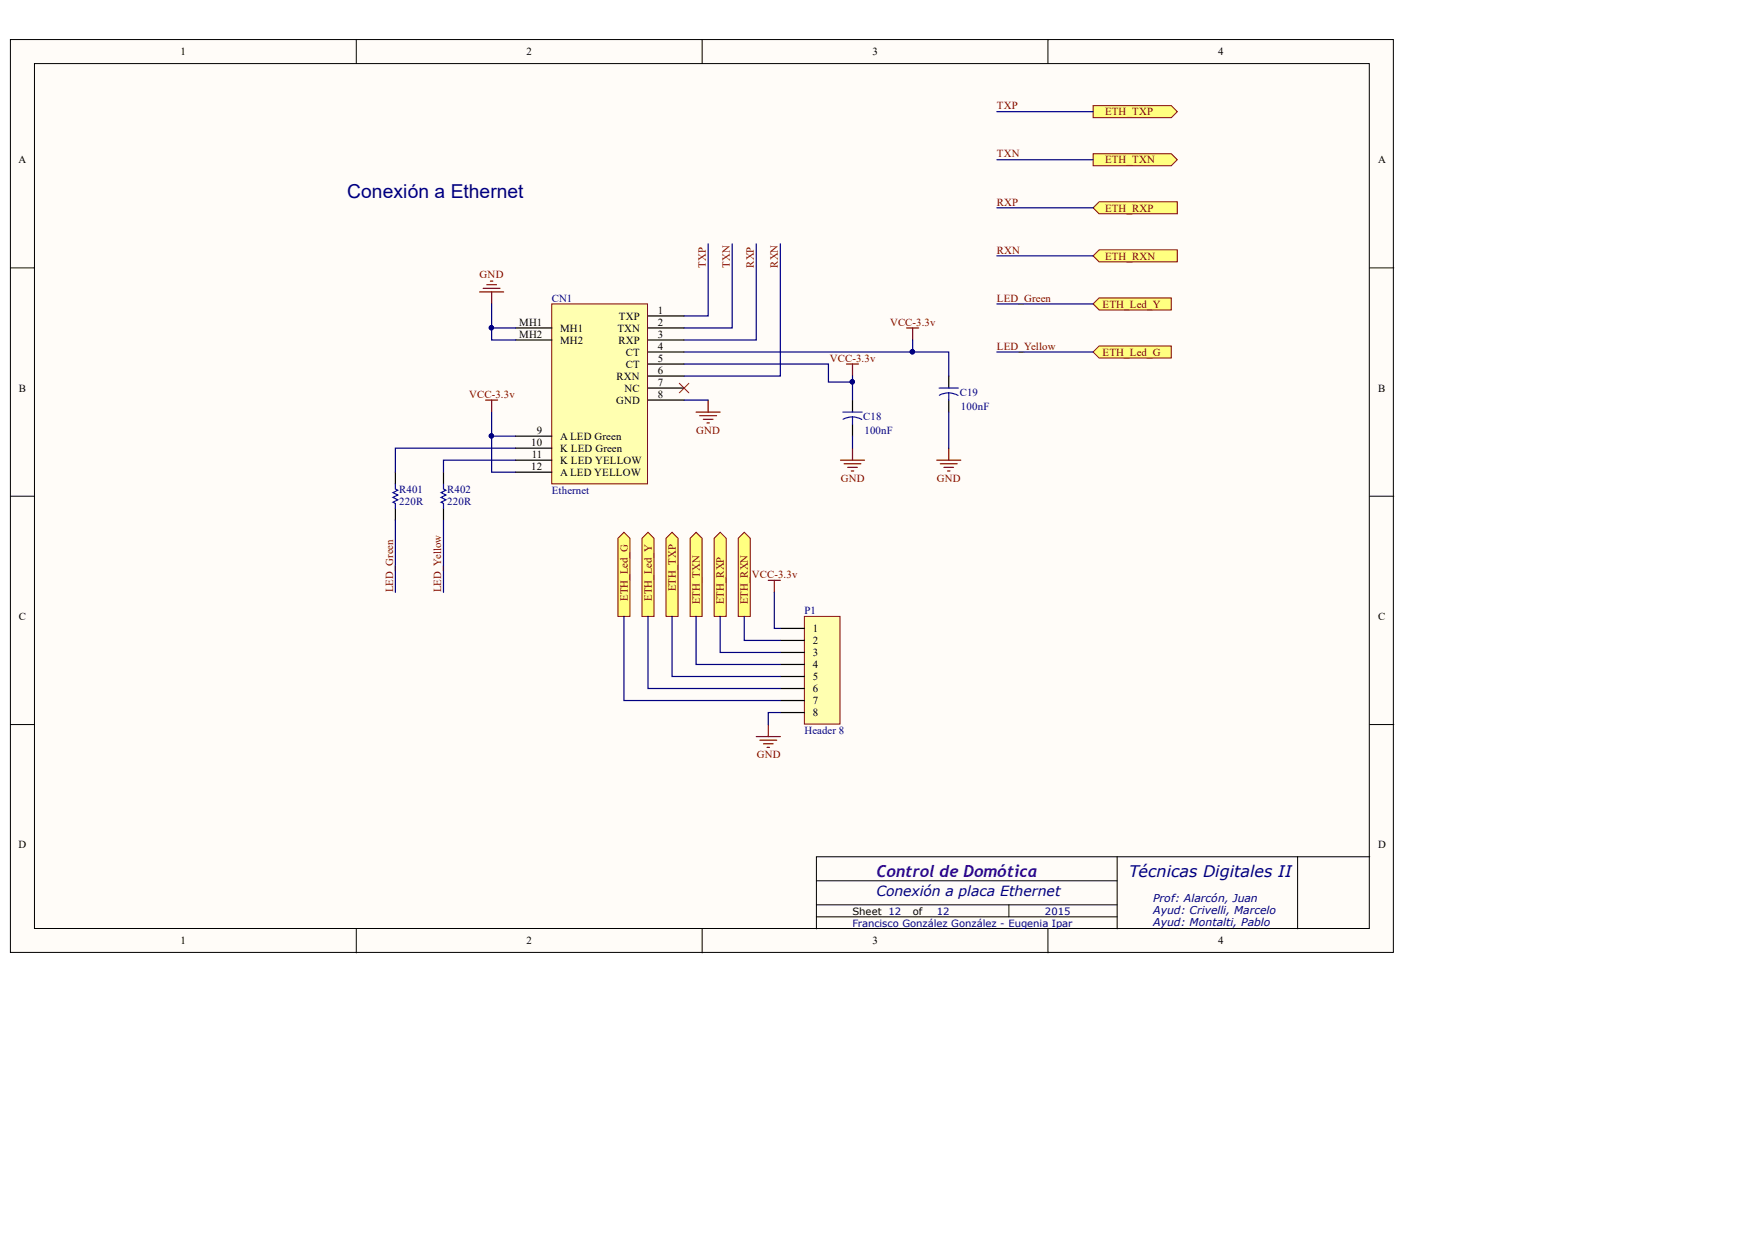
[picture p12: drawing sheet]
<svg xmlns="http://www.w3.org/2000/svg" width="371mm" height="262mm" viewBox="0 0 371 262" stroke-linecap="round" stroke-linejoin="round" font-family="sans-serif">
<g fill="#fffcf8" stroke="#000" stroke-width=".21">
<path d="M2.2 8.4h291.9v192.7h-291.9z"/>
<path d="M7.3 13.4h281.8v182.7h-281.8z"/>
</g>
<g fill="none" stroke="#000" stroke-width=".21">
<path d="M75.2 8.4v5M148.2 8.4v5M221.2 8.4v5M2.2 56.6h5.1M289.2 56.6h5M2.2 104.8h5.1M289.2 104.8h5M2.2 153h5.1M289.2 153h5M75.2 196.1v5.1M148.2 196.1v5.1M172.3 186h63.5"/>
<path d="M172.3 193.6h63.5M172.3 191.1h63.5M213 191.1v2.5M221.2 196.1v5.1M235.8 180.9v15.2M273.9 180.9h-101.6v15.2M289.2 180.9h-15.3v15.2"/>
</g>
<g fill="none" stroke="#800000" stroke-width=".25">
<path d="M191.4 69.3h2.5M192.7 69.3v2.5M102.5 84.5h2.5M103.8 84.5v2.5M147 87h5M147.7 87.8h3.6M148.5 88.5h2M149.2 89.3h.5M149.5 84.5v2.5M197.7 97.2h5.1M198.5 97.9h3.6M199.3 98.7h2"/>
<path d="M200 99.5h.5M200.3 94.6v2.6"/>
</g>
<path d="M192.7 71.8v2.5M103.8 87v5.1h5.1M103.8 92.1v7.6h5.1M144.4 84.5h5.1" fill="none" stroke="#000080" stroke-width=".25"/>
<path d="M200.3 79.4v2.5M83.5 99.7v2.5M93.6 99.7v2.5M180 84.5v2.5M180 89.6v2.5M200.3 84.5v2.5M83.5 107.3v2.6M93.6 107.3v2.6" fill="none" stroke="#000" stroke-width=".25"/>
<path d="M177.9 87h4.1M180 88l.8 .1 1.1 .5M180 88l-.9 .1-1.1 .4M180 88v1.6M198.3 81.9h4M200.3 83l1.2 .2 .7 .3M200.3 83l-1.2 .1-.8 .4M200.3 83v1.5M83.5 102.2v1.1l.5 .2-1 .5 1 .5-1 .5 1 .5-1 .5 .5 .3v1M93.6 102.2v1.1l.5 .2-1 .5 1 .5-1 .5 1 .5-1 .5 .5 .3v1" fill="none" stroke="#00f" stroke-width=".25"/>
<g fill="#000080" stroke="#000080" stroke-width=".21">
<circle cx="192.6" cy="74.3" r=".46"/>
<circle cx="103.7" cy="92" r=".46"/>
</g>
<path d="M143.4 80.9l2 2.1M145.4 80.9l-2 2.1" fill="none" stroke="#f00" stroke-width=".21"/>
<g fill="#ffff80" stroke="#800000" stroke-width=".21">
<path d="M140.6 113.7l1.3-1.3 1.2 1.3v16.5h-2.5z" fill-rule="evenodd"/>
<path d="M145.7 113.7l1.3-1.3 1.2 1.3v16.5h-2.5z" fill-rule="evenodd"/>
<path d="M150.8 113.7l1.2-1.3 1.3 1.3v16.5h-2.5z" fill-rule="evenodd"/>
<path d="M155.8 113.7l1.3-1.3 1.3 1.3v16.5h-2.6z" fill-rule="evenodd"/>
<path d="M135.5 113.7l1.3-1.3 1.3 1.3v16.5h-2.6z" fill-rule="evenodd"/>
<path d="M130.4 113.7l1.3-1.3 1.3 1.3v16.5h-2.6z" fill-rule="evenodd"/>
</g>
<path d="M149.5 51.5v15.2h-5.1M154.6 51.5v17.8h-10.2M159.7 51.5v20.3h-15.3M164.7 51.5v27.9h-20.3M108.9 94.6h-25.4v5.1M108.9 97.2h-15.3v2.5" fill="none" stroke="#000080" stroke-width=".25"/>
<g fill="#ffff80" stroke="#800000" stroke-width=".21">
<path d="M230.8 22.3h16.5l1.2 1.3-1.2 1.2h-16.5z" fill-rule="evenodd"/>
<path d="M230.8 32.5h16.5l1.2 1.2-1.2 1.3h-16.5z" fill-rule="evenodd"/>
<path d="M230.8 43.9l1.2-1.3h16.5v2.5h-16.5z" fill-rule="evenodd"/>
<path d="M230.8 54l1.2-1.2h16.5v2.5h-16.5z" fill-rule="evenodd"/>
</g>
<path d="M210.4 23.6h20.4M210.4 33.7h20.4M210.4 43.9h20.4M210.4 54h20.4" fill="none" stroke="#000080" stroke-width=".25"/>
<g fill="#ffff80" stroke="#800000" stroke-width=".21">
<path d="M230.8 64.2l1.2-1.3h15.3v2.5h-15.3z" fill-rule="evenodd"/>
<path d="M230.8 74.3l1.2-1.2h15.3v2.5h-15.3z" fill-rule="evenodd"/>
</g>
<path d="M144.4 76.9h30.5v3.8h5.1M180 79.4v5.1M210.4 64.2h20.4M210.4 74.3h20.4M180 92.1v2.5M200.3 87v7.6M83.5 109.9v15.2M93.6 109.9v15.2" fill="none" stroke="#000080" stroke-width=".25"/>
<path d="M178.7 76.9h2.5M180 76.9v2.5M177.4 97.2h5.1M178.2 97.9h3.5M179 98.7h2M179.7 99.5h.5M180 94.6v2.6" fill="none" stroke="#800000" stroke-width=".25"/>
<circle cx="179.9" cy="80.6" r=".46" fill="#000080" stroke="#000080" stroke-width=".21"/>
<path d="M169.8 130.2h7.5v22.7h-7.5z" fill="#ffffb0" stroke="#800000" stroke-width=".21"/>
<path d="M164.7 132.7h5.1M164.7 135.2h5.1M164.7 137.8h5.1M164.7 140.3h5.1M164.7 142.8h5.1M164.7 145.4h5.1M164.7 147.9h5.1M164.7 150.5h5.1" fill="none" stroke="#000" stroke-width=".25"/>
<path d="M144.4 74.3h55.9v5.1M131.7 130.2v17.7h33M136.8 130.2v15.2h27.9M141.9 130.2v12.6h22.8M147 130.2v10.1h17.7M152 130.2v7.6h12.7M157.1 130.2v5h7.6M163.5 125.1v7.6h1.2M164.7 150.5h-2.5v2.5" fill="none" stroke="#000080" stroke-width=".25"/>
<path d="M162.2 122.5h2.5M163.5 122.5v2.6M159.7 155.5h5M160.4 156.3h3.6M161.2 157.1h2M161.9 157.8h.5M162.2 153v2.5" fill="none" stroke="#800000" stroke-width=".25"/>
<circle cx="192.6" cy="74.3" r=".46" fill="#000080" stroke="#000080" stroke-width=".21"/>
<path d="M116.5 64.2h20.2v38h-20.2z" fill="#ffffb0" stroke="#800000" stroke-width=".21"/>
<g fill="none" stroke="#000" stroke-width=".25">
<path d="M108.9 69.3h7.6M108.9 71.8h7.6M136.8 66.7h7.6M136.8 69.3h7.6M136.8 71.8h7.6M136.8 74.3h7.6M136.8 76.9h7.6M136.8 79.4h7.6M108.9 92.1h7.6M108.9 94.6h7.6M108.9 97.2h7.6M108.9 99.7h7.6"/>
<path d="M136.8 81.9h7.6M136.8 84.5h7.6"/>
</g>
<path d="M103.5 59.4h.5M101.2 61.6h5.1M102 60.9h3.6M102.8 60.1h2M103.8 61.6v2.6" fill="none" stroke="#800000" stroke-width=".25"/>
<path d="M103.8 64.2v7.6h5.1M103.8 69.3h5.1" fill="none" stroke="#000080" stroke-width=".25"/>
<circle cx="103.7" cy="69.2" r=".46" fill="#000080" stroke="#000080" stroke-width=".21"/>
<text font-size="4.1" fill="#000080" x="73.3" y="41.7">Conexión a Ethernet</text>
<text font-size="3.5" fill="#33008e" x="185" y="185.2">Control de Domótica</text>
<text font-size="3.4" fill="#000080" x="238.3" y="185.2">Técnicas Digitales II</text>
<text font-size="3" fill="#000080" x="185" y="189.2">Conexión a placa Ethernet</text>
<g font-size="2.3">
<text x="38.1" y="11.7">1</text>
<text x="111.1" y="11.7">2</text>
<text x="184.2" y="11.7">3</text>
<text x="257.2" y="11.7">4</text>
<text x="3.9" y="34.5">A</text>
<text x="290.9" y="34.5">A</text>
<text x="109.6" y="68.8">MH1</text>
<text x="109.6" y="71.3">MH2</text>
<text x="118.2" y="70">MH1</text>
<text x="130.3" y="70">TXN</text>
<text x="130.7" y="67.5">TXP</text>
<text x="138.9" y="66.2">1</text>
<text x="138.9" y="68.8">2</text>
<text x="138.9" y="71.3">3</text>
<text x="118.2" y="72.6">MH2</text>
<text x="130.6" y="72.6">RXP</text>
<text x="132.1" y="75.1">CT</text>
<text x="132.1" y="77.6">CT</text>
<text x="138.9" y="73.8">4</text>
<text x="138.9" y="76.4">5</text>
<text x="4" y="82.7">B</text>
<text x="130.2" y="80.2">RXN</text>
<text x="131.9" y="82.7">NC</text>
<text x="138.9" y="78.9">6</text>
<text x="138.9" y="81.4">7</text>
<text x="138.9" y="84">8</text>
<text x="290.9" y="82.7">B</text>
<text x="130.1" y="85.2">GND</text>
<text x="112.2" y="94.1">10</text>
<text x="113.3" y="91.6">9</text>
<text x="118.2" y="92.8">A LED Green</text>
<text x="118.2" y="95.4">K LED Green</text>
<text x="112.2" y="99.2">12</text>
<text x="112.2" y="96.6">11</text>
<text x="118.2" y="97.9">K LED YELLOW</text>
<text x="118.2" y="100.4">A LED YELLOW</text>
<text x="4" y="130.9">C</text>
<text x="290.9" y="130.9">C</text>
<text x="171.6" y="133.5">1</text>
<text x="171.6" y="136">2</text>
<text x="171.6" y="138.5">3</text>
<text x="171.6" y="141.1">4</text>
<text x="171.6" y="143.6">5</text>
<text x="171.6" y="146.1">6</text>
<text x="171.6" y="148.7">7</text>
<text x="171.6" y="151.2">8</text>
<text x="3.9" y="179.2">D</text>
<text x="290.9" y="179.2">D</text>
<text x="38.1" y="199.4">1</text>
<text x="111.1" y="199.4">2</text>
<text x="184.2" y="199.4">3</text>
<text x="257.2" y="199.4">4</text>
</g>
<g font-size="2.3" fill="#800000">
<text x="210.5" y="23.1">TXP</text>
<text x="233.3" y="24.3">ETH_TXP</text>
<text x="210.5" y="33.2">TXN</text>
<text x="233.3" y="34.5">ETH_TXN</text>
<text x="210.5" y="43.4">RXP</text>
<text x="233.3" y="44.7">ETH_RXP</text>
<text x="210.5" y="53.6">RXN</text>
<text x="101.3" y="58.6">GND</text>
<text x="149" y="56.6" transform="rotate(-90 149 56.6)">TXP</text>
<text x="154.1" y="56.6" transform="rotate(-90 154.1 56.6)">TXN</text>
<text x="159.2" y="56.6" transform="rotate(-90 159.2 56.6)">RXP</text>
<text x="164.2" y="56.6" transform="rotate(-90 164.2 56.6)">RXN</text>
<text x="233.3" y="54.8">ETH_RXN</text>
<text x="210.5" y="63.7">LED_Green</text>
<text x="232.8" y="65">ETH_Led_Y</text>
<text x="187.9" y="68.8">VCC-3.3v</text>
<text x="175.2" y="76.4">VCC-3.3v</text>
<text x="210.5" y="73.8">LED_Yellow</text>
<text x="232.8" y="75.1">ETH_Led_G</text>
<text x="99.1" y="84">VCC-3.3v</text>
<text x="147" y="91.6">GND</text>
<text x="177.5" y="101.7">GND</text>
<text x="197.8" y="101.7">GND</text>
<text x="83" y="125.1" transform="rotate(-90 83 125.1)">LED_Green</text>
<text x="93.1" y="125.1" transform="rotate(-90 93.1 125.1)">LED_Yellow</text>
<text x="142.7" y="124.9" transform="rotate(-90 142.7 124.9)">ETH_TXP</text>
<text x="158.7" y="122.1">VCC-3.3v</text>
<text x="132.5" y="126.9" transform="rotate(-90 132.5 126.9)">ETH_Led_G</text>
<text x="137.6" y="126.9" transform="rotate(-90 137.6 126.9)">ETH_Led_Y</text>
<text x="147.7" y="127.6" transform="rotate(-90 147.7 127.6)">ETH_TXN</text>
<text x="152.8" y="127.6" transform="rotate(-90 152.8 127.6)">ETH_RXP</text>
<text x="157.9" y="127.6" transform="rotate(-90 157.9 127.6)">ETH_RXN</text>
<text x="159.7" y="160.1">GND</text>
</g>
<g font-size="2.3" fill="#000080">
<text x="116.5" y="63.7">CN1</text>
<text x="202.6" y="83.7">C19</text>
<text x="182.2" y="88.8">C18</text>
<text x="202.8" y="86.5">100nF</text>
<text x="182.5" y="91.6">100nF</text>
<text x="84.3" y="106.6">220R</text>
<text x="84.3" y="104.1">R401</text>
<text x="94.4" y="106.6">220R</text>
<text x="94.4" y="104.1">R402</text>
<text x="116.5" y="104.3">Ethernet</text>
<text x="169.8" y="129.7">P1</text>
<text x="169.8" y="155">Header 8</text>
<text x="243.4" y="190.6">Prof: Alarcón, Juan</text>
<text x="243.4" y="193.1">Ayud: Crivelli, Marcelo</text>
<text x="243.4" y="195.6">Ayud: Montalti, Pablo</text>
</g>
<g font-size="2.1">
<text x="179.9" y="193.2">Sheet 12</text>
<text x="192.7" y="193.2">of</text>
</g>
<g font-size="2.1" fill="#000080">
<text x="179.9" y="195.7">Francisco González González - Eugenia Ipar</text>
<text x="197.8" y="193.2">12</text>
<text x="220.6" y="193.2">2015</text>
</g>
</svg>
